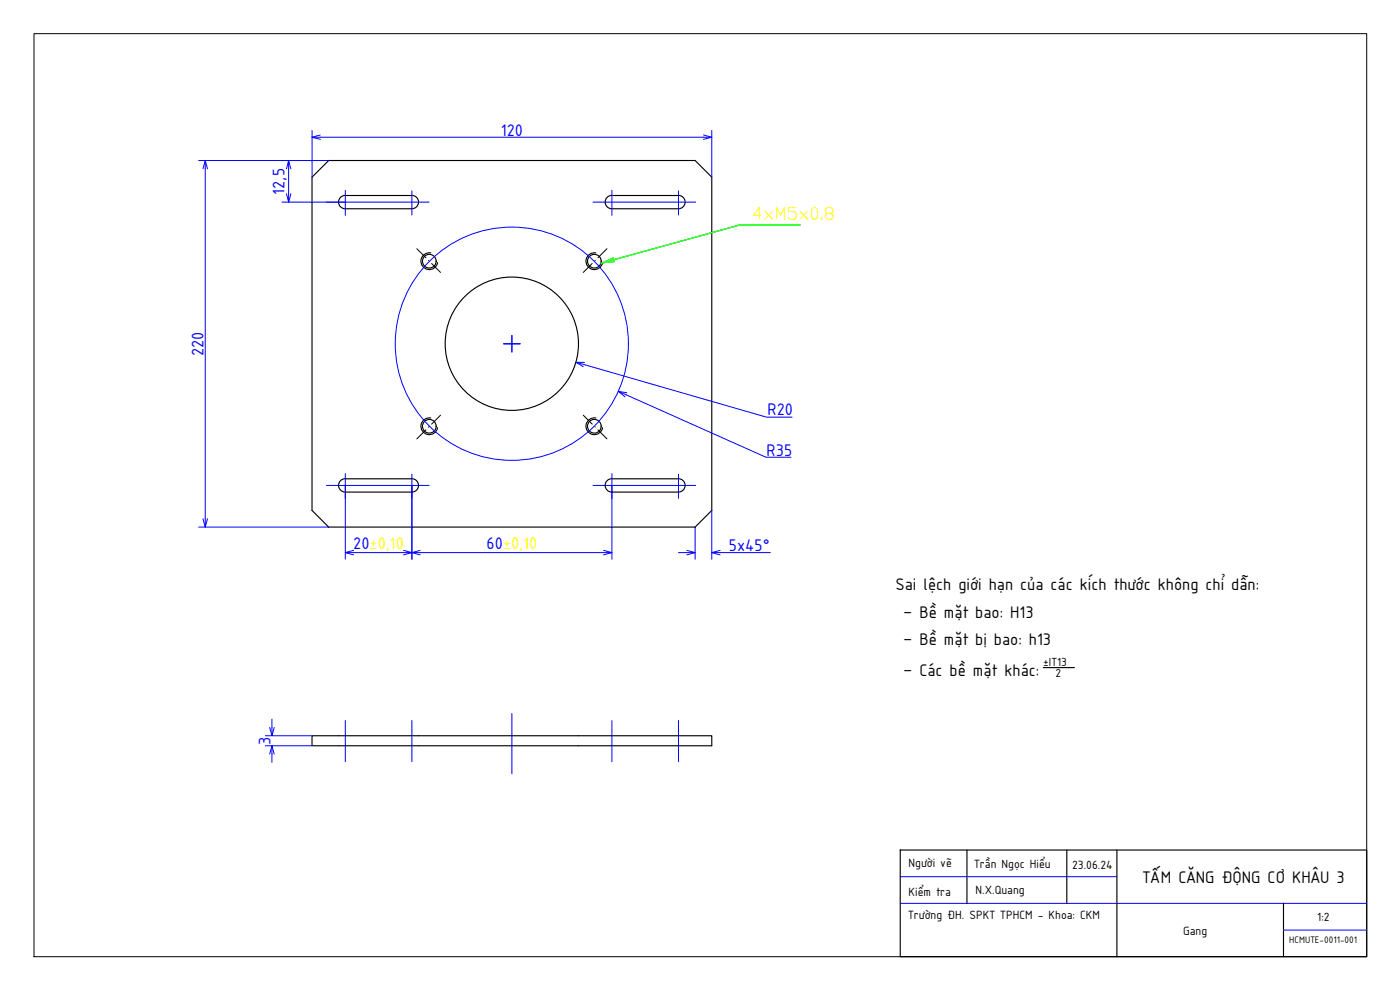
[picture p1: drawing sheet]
<svg xmlns="http://www.w3.org/2000/svg" width="420mm" height="297mm" viewBox="0 0 420 297" stroke-linecap="round" stroke-linejoin="round" font-family="sans-serif">
<!-- layer: NetDam -->
<g fill="none" stroke="#000" stroke-width=".34">
<path d="M93.6 53.2l5-5h110l5 5v99.9l-5 5h-110l-5-5zM103.6 58.6a2.01 2.01 0 0 0-2 2 2.01 2.01 0 0 0 2 2h20M103.6 58.7h20M123.6 58.6a2.01 2.01 0 0 1 2 2 2.01 2.01 0 0 1-2 2M183.6 58.6a2.01 2.01 0 0 0-2 2 2.01 2.01 0 0 0 2 2M183.6 58.7h20M203.6 58.6a2.01 2.01 0 0 1 2 2 2.01 2.01 0 0 1-2 2h-20M129.3 75.9a2.52 2.52 0 0 0-2.9 2 2.52 2.52 0 0 0 2 2.9 2.52 2.52 0 0 0 2.9-2M178.8 75.9a2.52 2.52 0 0 0-2.9 2 2.52 2.52 0 0 0 2 2.9 2.52 2.52 0 0 0 3-2M129.3 125.4a2.52 2.52 0 0 0-2.9 2.1 2.52 2.52 0 0 0 2 2.9 2.52 2.52 0 0 0 2.9-2.1M178.8 125.4a2.52 2.52 0 0 0-2.9 2.1 2.52 2.52 0 0 0 2 2.9 2.52 2.52 0 0 0 3-2.1M103.6 143.6a2.01 2.01 0 0 0-2 2 2.01 2.01 0 0 0 2 2h20"/>
<path d="M103.6 143.7h20M123.6 143.6a2.01 2.01 0 0 1 2 2 2.01 2.01 0 0 1-2 2M183.6 143.6a2.01 2.01 0 0 0-2 2 2.01 2.01 0 0 0 2 2M183.6 143.7h20M203.6 143.6a2.01 2.01 0 0 1 2 2 2.01 2.01 0 0 1-2 2h-20M313.1 200.3h9.4M93.6 220.8h120v3h-120zM270.2 255h140v32h-140zM290.2 255v16M320.2 255v16M335.2 255v32M385.2 271v16"/>
<circle cx="128.8" cy="78.4" r="2.05"/>
<circle cx="178.4" cy="78.4" r="2.05"/>
<circle cx="153.6" cy="103.1" r="20"/>
<circle cx="128.8" cy="127.9" r="2.05"/>
<circle cx="178.4" cy="127.9" r="2.05"/>
</g>
<path d="M10.2 10.1h400v276.9h-400z" fill="none" stroke="#000" stroke-width=".3"/>
<!-- layer: Netmanh -->
<g fill="none" stroke="#00f" stroke-width=".3">
<path d="M93.6 39.1v14.1M213.6 39.1v14.1M59.6 48.2h39M61.6 50.7v104.9M86.6 50.7v7.5M96.1 41.2h115M103.6 57.1v7.5M123.6 57.3v7.2M183.6 57.1v7.5M203.6 57.3v7.2M84.6 60.6h44.2M178 60.6h30.8"/>
<path d="M151.1 103.2h5M153.6 100.7v4.9M175.3 109.4l54.7 15.8h7.7M187.9 118.4l42 18.8h7.5M59.6 158.1h39M98 145.7h30.8M103.6 142.1v25.7M123.6 142.3v25.5M178 145.7h30.8M183.6 142.1v25.7M203.6 142.3v7.2M208.6 158.1v9.7"/>
<path d="M213.6 153.1v14.7M106.1 165.8h15M126.1 165.8h55M203.6 165.8h2.5M216.1 165.8h15.1M81.6 215.8v2.5M103.6 216.2v12.3M123.6 216.2v12.3M153.6 214.1v18.1M183.6 216.2v12.3M203.6 216.2v12.3M79.6 220.8h14"/>
<path d="M79.6 223.8h14M81.6 226.3v2.5M270.2 271h140M270.2 263h65M385.2 279h25"/>
<circle cx="153.6" cy="103.1" r="35"/>
</g>
<!-- layer: DuongTam -->
<path d="M125.1 74.6l2.7 2.7M128.6 78.1l.1 .2M129.5 79.1l2.7 2.6M177.7 79.1l-2.7 2.6M178.6 78.1l-.1 .2M182.2 74.6l-2.7 2.7M127.8 129l-2.7 2.7M128.7 128l-.1 .2M132.2 124.6l-2.7 2.6M175 124.6l2.7 2.6M178.5 128l.1 .2M179.5 129l2.7 2.7" fill="none" stroke="#000" stroke-width=".3"/>
<!-- layer: 0 -->
<g fill="none" stroke="#00f" stroke-width=".3">
<path d="M60.9 50.7l.7-2.5 .7 2.5M61.6 48.2v2.5M86 50.7l.6-2.5 .7 2.5M86 58.2l.6 2.4 .7-2.4M86.6 48.2v2.5M86.6 58.2v2.4M93.6 41.2h2.5M96.1 40.5l-2.5 .7 2.5 .6M211.1 40.5l2.5 .7-2.5 .6M211.1 41.2h2.5M172.8 108.7l2.5 .7M175.4 108.7h-2.6l2.2 1.3"/>
<path d="M185.6 117.4l2.3 1M188.1 117.8l-2.5-.4 2 1.7M60.9 155.6l.7 2.5 .7-2.5M61.6 155.6v2.5M103.6 165.8h2.5M106.1 165.1l-2.5 .7 2.5 .7M121.1 165.1l2.5 .7-2.5 .7M121.1 165.8h5M126.1 165.1l-2.5 .7 2.5 .7M181.1 165.1l2.5 .7-2.5 .7M181.1 165.8h2.5M206.1 165.1l2.5 .7-2.5 .7"/>
<path d="M206.1 165.8h2.5M213.6 165.8h2.5M216.1 165.1l-2.5 .7 2.5 .7M80.9 218.3l.7 2.5 .7-2.5M81.6 218.3v2.5M80.9 226.3l.7-2.5 .7 2.5M81.6 223.8v2.5"/>
</g>
<!-- layer: AM_5 -->
<path d="M180.8 78.9l3.3-1.5 .3 1.1zM222 67.5l-37.8 10.4 37.8-10.4h18.1h-14" fill="none" stroke="#0f0" stroke-width=".3"/>
<path d="M180.8 78.9l3.3-1.5 .3 1.1z" fill="#0f0" stroke="#0f0" stroke-width=".3"/>
<path d="M228.4 64.6h-2.3l1.7-2.3v3.5M229.6 63.4l2.3 2.4M231.9 63.4l-2.3 2.4M233.1 65.8v-3.5l1.2 2.3 1.1-2.3v3.5M238.9 62.3h-2.3v1.1h1.7l.6 .6v1.2l-.6 .6h-1.1l-.6-.6M240.1 63.4l2.3 2.4M242.4 63.4l-2.3 2.4M243.6 62.9l.6-.6h.6l.5 .6v2.3l-.5 .6h-.6l-.6-.6zM246.5 65.2v.6M248.2 64l-.5-.6v-.5l.5-.6h1.2l.6 .6v.5l-.6 .6h-1.2l-.5 .6v.6l.5 .6h1.2l.6-.6v-.6l-.6-.6" fill="none" stroke="#ff0" stroke-width=".3"/>
<g font-size="5.4" fill="#00f">
<text x="150.3" y="40.7">120</text>
<text x="85.4" y="58.4" transform="rotate(-90 85.4 58.4)">12,5</text>
<text x="61.1" y="106.8" transform="rotate(-90 61.1 106.8)">220</text>
<text x="230.3" y="124.7">R20</text>
<text x="230" y="136.7">R35</text>
<text x="106" y="164.6">20±0,10</text>
<text x="146" y="164.6">60±0,10</text>
<text x="218.8" y="165.3">5x45°</text>
<text x="81.2" y="223.5" transform="rotate(-90 81.2 223.5)">3</text>
</g>
<g font-size="5.4">
<text x="268.7" y="176.9">Sai lệch giới hạn của các kích thước không chỉ dẫn:</text>
<text x="271" y="185.4">– Bề mặt bao: H13</text>
<text x="271" y="193.4">– Bề mặt bị bao: h13</text>
<text x="271" y="202.8">– Các bề mặt khác:</text>
<text x="342.9" y="265">TẤM CĂNG ĐỘNG CƠ KHÂU 3</text>
</g>
<g font-size="3.9">
<text x="272.7" y="260.1">Người vẽ</text>
<text x="292.4" y="260.4">Trần Ngọc Hiểu</text>
<text x="321.7" y="260.6">23.06.24</text>
<text x="272.7" y="268.7">Kiểm tra</text>
<text x="292.8" y="268.3">N.X.Quang</text>
<text x="272.5" y="275.8">Trường ĐH. SPKT TPHCM - Khoa: CKM</text>
<text x="355" y="280.6">Gang</text>
<text x="395.3" y="276.3">1:2</text>
</g>
<g font-size="3.8">
<text x="313.1" y="199.8">±IT13</text>
<text x="316.8" y="203.2">2</text>
</g>
<text font-size="3.1" x="386.9" y="283.1">HCMUTE-0011-001</text>
</svg>
